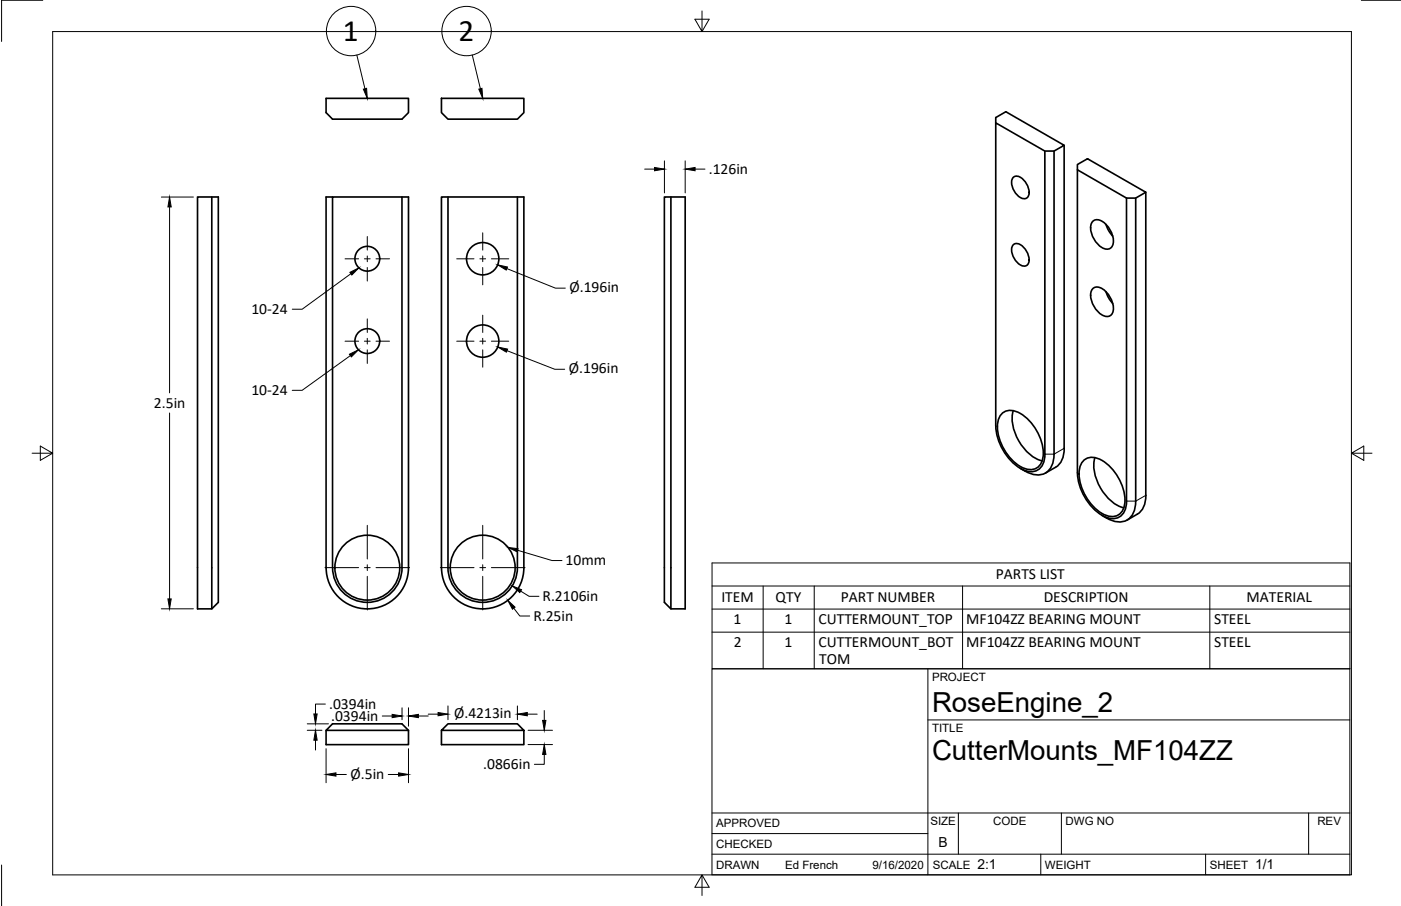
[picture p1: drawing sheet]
<svg xmlns="http://www.w3.org/2000/svg" width="432mm" height="279mm" viewBox="0 0 432 279" stroke-linecap="round" stroke-linejoin="round" font-family="sans-serif">
<!-- layer: Visible -->
<g fill="none" stroke="#000" stroke-width=".51">
<path d="M100.5 30.3h25.4v4.4l-2 2h-21.4l-2-2zM136.1 30.3h25.4v4.4l-2 2h-21.4l-2-2zM306.9 37.9v-1.6l3.1-1.8 18 10.3-3.1 1.8h-2.9M312.4 54.6a2.42 2.42 0 0 1 3.1 .9 5 5 0 0 1 1.4 5.1 1.85 1.85 0 0 1-3-.1 5.3 5.3 0 0 1-1.8-5.5zM324.9 46.6v93.4a5.7 5.7 0 0 1-4 6.4h-1.6l-1.7-.3-3.2-1.7M328 44.8v93.5a6.4 6.4 0 0 1-2.6 5.8M332.1 50.7l3.1-1.7 17.9 10.3-3.1 1.8h-2.8l-15.1-8.7zM332.1 52.4v93.4a16.3 16.3 0 0 0 8.6 13.6 4.3 4.3 0 0 0 6.5-3.7v-1.2M353.1 59.3v93.5M65.3 60.7h2v125.1l-2 2h-4.4v-127.1h4.4v127.1M102.5 60.7h21.4v114.4a10.7 10.7 0 0 1-10.7 10.7 10.7 10.7 0 0 1-10.7-10.7zM102.5 60.7h-2v114.4"/>
<path d="M123.9 60.7h2v114.4a12.7 12.7 0 0 1-12.7 12.7 12.7 12.7 0 0 1-12.7-12.7M136.1 60.7h25.4v114.4a12.7 12.7 0 0 1-12.7 12.7 12.7 12.7 0 0 1-12.7-12.7zM138.1 60.7v114.4a10.7 10.7 0 0 0 10.7 10.7 10.7 10.7 0 0 0 10.7-10.7v-114.4M204.8 60.7h6.4v127.1h-4.4l-2-2zM206.8 60.7v127.1M312.4 75.4a2.42 2.42 0 0 1 3.1 .9 5 5 0 0 1 1.4 5.1 1.85 1.85 0 0 1-3-.1 5.3 5.3 0 0 1-1.8-5.5zM336.7 68.3a2.52 2.52 0 0 1 3.6 .4 7 7 0 0 1 2.6 7.1 2.08 2.08 0 0 1-3.2 .6 7.2 7.2 0 0 1-3.3-7.6zM340.9 69.2l.6 1.7 1.5 1.9M347.2 61.1v93.4M350 61.1v93.4a5.7 5.7 0 0 1-4 6.4h-1.5l-1.7-.3-3.2-1.7M336.7 89.1a2.52 2.52 0 0 1 3.6 .3 7 7 0 0 1 2.6 7.1 2.08 2.08 0 0 1-3.2 .6 7.2 7.2 0 0 1-3.3-7.5zM340.9 89.9l.6 1.7 1.5 2"/>
<path d="M306.9 131.3v-93.4l15.1 8.7v93.5M306.9 131.3a16.3 16.3 0 0 0 8.6 13.6 4.3 4.3 0 0 0 6.5-3.7l.1-1.2M308.5 127.8a4.3 4.3 0 0 1 6-.3 15.2 15.2 0 0 1 7 13.4 4 4 0 0 1-6 3.5 15 15 0 0 1-8-13.9l.2-1.1zM312.3 126.7a14.2 14.2 0 0 0 5.1 13.4l2.3 1.5 1.5 .5M325.3 144.1l-3.1 1.8M333.7 142.3a4.3 4.3 0 0 1 6-.3 15.2 15.2 0 0 1 7 13.4 4 4 0 0 1-6 3.5 15 15 0 0 1-8-14l.2-1zM337.5 141.1a14.2 14.2 0 0 0 5 13.5l2.3 1.5 1.6 .5M353.2 152.7a6.4 6.4 0 0 1-2.7 5.9l-3.1 1.8M100.5 225.2v4.4h25.4v-4.4h-25.4l2-2h21.4l2 2M136.1 225.2v4.4h25.4v-4.4h-25.4l2-2h21.4l2 2"/>
<circle cx="113.2" cy="79.8" r="3.8"/>
<circle cx="148.8" cy="79.8" r="5"/>
<circle cx="113.2" cy="105.2" r="3.8"/>
<circle cx="148.8" cy="105.2" r="5"/>
<circle cx="113.2" cy="175.1" r="10"/>
<circle cx="148.8" cy="175.1" r="10"/>
</g>
<!-- layer: Visible Narrow -->
<path d="M328 138.3l-3.1 1.8h-2.9M353.1 152.8l-3.1 1.7h-2.8" fill="none" stroke="#000" stroke-width=".31"/>
<!-- layer: Border -->
<path d="M13.2 .1h-12.7v12.7M16.2 9.7h400.3v260.1h-400.3zM216.4 3.4v6.3l-2.2-3.8h4.4l-2.2 3.8M419.6 .1h12.2M9.9 139.8h6.3l-3.8-2.2v4.4l3.8-2.2M416.5 139.8l3.8 2.2v-4.4l-3.8 2.2h6.4M.5 266.8v12.6M216.4 269.8l2.2 3.8h-4.4l2.2-3.8v6.4" fill="none" stroke="#000" stroke-width=".31"/>
<!-- layer: Titleblock -->
<path d="M219.4 206.3h196.6v63.5h-196.6zM286 206.3v63.5M286 222h130M219.4 257.1h66.6M219.4 250.7h196.6M295.4 250.7v12.7M327.1 250.7v12.7M403.3 250.7v12.7M219.4 263.4h196.6M320.8 263.4v6.4M371.6 263.4v6.4" fill="none" stroke="#000" stroke-width=".31"/>
<!-- layer: Center Lines -->
<g fill="none" stroke="#000" stroke-width=".31">
<path d="M106.3 79.8h4.2M112.3 79.8h1.8M113.2 72.9v4.2M113.2 78.9v1.8M115.9 79.8h4.2M140.8 79.8h5.3M147.9 79.8h1.8M148.8 71.8v5.3M148.8 78.9v1.8M151.4 79.8h5.4M113.2 82.5v4.2M113.2 98.3v4.2"/>
<path d="M148.8 82.5v5.3M148.8 97.2v5.3M106.3 105.2h4.2M112.3 105.2h1.8M113.2 104.3v1.8M113.2 107.9v4.2M115.9 105.2h4.2M140.8 105.2h5.3M147.9 105.2h1.8M148.8 104.3v1.8M148.8 107.9v5.3M151.4 105.2h5.4"/>
<path d="M100.2 175h10.3M112.3 175h1.8M113.2 162v10.4M113.2 174.2v1.8M113.2 177.7v10.4M115.9 175h10.3M135.7 175h10.4M147.9 175h1.8M148.8 162v10.4M148.8 174.2v1.8M148.8 177.7v10.4M151.4 175h10.4"/>
</g>
<!-- layer: Dimensions -->
<g fill="none" stroke="#000" stroke-width=".31">
<path d="M198.7 52.2h3M204.8 49.6v9.9M211.2 49.6v9.9M214.2 52.2h3.1M49.7 60.8h9.9M52.3 63.8v57.4M156.2 82.8l15 6.1h3M156.3 108.1l14.7 5.8h3M52.3 127.4v57.3M49.7 187.7h9.9M158.3 187.6l1.9 2.4h3.1M160.5 182.3l2.6 1.6h3"/>
<path d="M100.3 217.1h-3.1v3.1M123.9 218.3v3.7M125.9 218.3v5.6M138.1 217.7v4.3M159.5 217.7v4.3M167.7 219.1v3.1M94.7 225.2h4.5M94.7 223.2h6.5M97.2 228.3v3M100.5 230.9v10.5M103.5 238.8h3.2M117.8 220.8h3.1"/>
<path d="M119.7 238.8h3.2M125.9 230.9v10.5M128.9 220.8h3.1M132 220.2h3M162.5 220.2h3.1M162.8 225.2h7.5M162.8 229.6h7.5M167.7 232.7v3h-3"/>
</g>
<g fill="#000" stroke="#000" stroke-width=".31">
<path d="M201.7 51.6l3.1 .6-3.1 .5zM211.2 52.2l3-.6v1.1zM52.3 60.8l.5 3h-1zM153.4 81.7l3 .6-.4 1zM153.4 107l3 .7-.3 .9zM51.8 184.7h1l-.5 3zM156.5 185.1l2.2 2.1-.8 .7zM157.9 180.7l2.8 1.2-.5 .8zM135 219.7l3.1 .5-3.1 .5zM159.5 220.2l3-.5v1zM97.2 225.2l.5 3.1h-1zM96.7 220.2h1l-.5 3z"/>
<path d="M100.5 238.8l3-.5v1.1zM120.9 220.3l3 .5-3 .5zM122.9 238.3l3 .5-3 .6zM125.9 220.8l3-.5v1zM167.2 222.2h1.1l-.6 3zM167.7 229.6l.6 3.1h-1.1z"/>
</g>
<!-- layer: Annotations -->
<path d="M107.8 84l2.8-1.4-2.2 2.2zM107.7 109.2l2.8-1.3-2.2 2.2zM156.6 168.8l3.1 .4-.3 1z" fill="#000" stroke="#000" stroke-width=".31"/>
<path d="M108.1 84.4l-15 11h-3M108 109.7l-14.9 10.7h-3M159.5 169.7l10.7 3.2h3" fill="none" stroke="#000" stroke-width=".31"/>
<!-- layer: BOM -->
<g fill="none" stroke="#000" stroke-width=".31">
<path d="M110 17l2.5 10.4M145.6 17l2.5 10.4M219.5 173.6h196.6v32.6h-196.6zM219.5 180.7h196.6M219.5 187.8h196.6M219.5 194.9h196.6M235.2 180.7v25.5M251 180.7v25.5M296.7 180.7v25.5M372.9 180.7v25.5"/>
<circle cx="108.2" cy="9.6" r="7.6"/>
<circle cx="143.8" cy="9.6" r="7.6"/>
</g>
<path d="M112 27.5l1-.3 .2 3.1zM147.6 27.5l.9-.3 .3 3.1z" fill="#000" stroke="#000" stroke-width=".31"/>
<g font-size="9.6">
<text x="105.6" y="12.6">1</text>
<text x="141.4" y="12.6">2</text>
</g>
<g font-size="8.5">
<text x="287.3" y="219.5">RoseEngine_2</text>
<text x="287.3" y="234.5">CutterMounts_MF104ZZ</text>
</g>
<g font-size="4.8">
<text x="218.4" y="53.7">.126in</text>
<text x="175.5" y="90.1">Ø.196in</text>
<text x="77.5" y="96.9">10-24</text>
<text x="175.3" y="115.1">Ø.196in</text>
<text x="47.5" y="125.8">2.5in</text>
<text x="77.5" y="121.9">10-24</text>
<text x="174.3" y="174.4">10mm</text>
<text x="306.9" y="178.7">PARTS LIST</text>
<text x="167.2" y="185.4">R.2106in</text>
<text x="222.3" y="185.8">ITEM</text>
<text x="239.1" y="185.6">QTY</text>
<text x="259.1" y="185.8">PART NUMBER</text>
<text x="321.7" y="185.8">DESCRIPTION</text>
<text x="384.2" y="185.8">MATERIAL</text>
<text x="164.4" y="191.5">R.25in</text>
<text x="226" y="192.4">1</text>
<text x="241.8" y="192.4">1</text>
<text x="252.3" y="192.4">CUTTERMOUNT_TOP</text>
<text x="297.8" y="192.4">MF104ZZ BEARING MOUNT</text>
<text x="374.2" y="192.4">STEEL</text>
<text x="226.1" y="199.5">2</text>
<text x="241.8" y="199.5">1</text>
<text x="252.3" y="199.5">CUTTERMOUNT_BOT</text>
<text x="297.8" y="199.5">MF104ZZ BEARING MOUNT</text>
<text x="374.2" y="199.5">STEEL</text>
<text x="252.5" y="204.6">TOM</text>
<text x="101.5" y="218.6">.0394in</text>
<text x="140" y="221.5">Ø.4213in</text>
<text x="102.1" y="222.3">.0394in</text>
<text x="148.9" y="237.2">.0866in</text>
<text x="108" y="240.1">Ø.5in</text>
</g>
<g font-size="4.3">
<text x="289.3" y="261.2">B</text>
<text x="301.2" y="268.1">2:1</text>
<text x="386.8" y="268.1">1/1</text>
</g>
<g font-size="3.5">
<text x="287.3" y="210.1">PROJECT</text>
<text x="287.3" y="225.8">TITLE</text>
<text x="220.7" y="255.2">APPROVED</text>
<text x="286.7" y="254.5">SIZE</text>
<text x="306.1" y="254.5">CODE</text>
<text x="328.4" y="254.5">DWG NO</text>
<text x="406" y="254.5">REV</text>
<text x="220.7" y="261.5">CHECKED</text>
<text x="220.7" y="267.9">DRAWN</text>
<text x="242" y="267.9">Ed French</text>
<text x="268.9" y="267.9">9/16/2020</text>
<text x="287.5" y="267.9">SCALE</text>
<text x="322.1" y="267.9">WEIGHT</text>
<text x="372.9" y="267.9">SHEET</text>
</g>
</svg>
